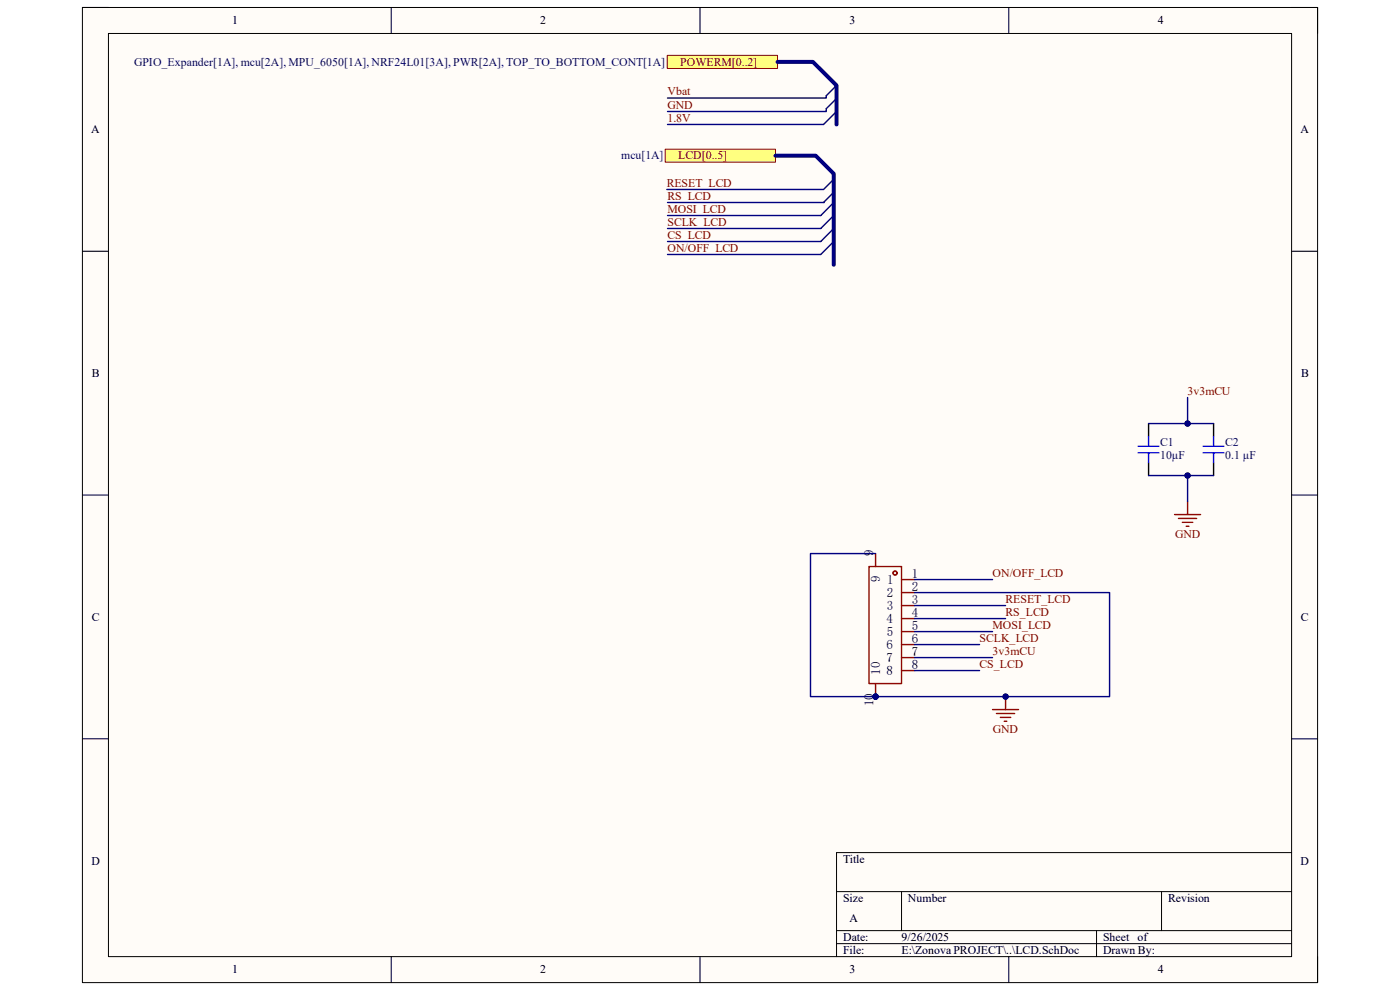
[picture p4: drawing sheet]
<svg xmlns="http://www.w3.org/2000/svg" width="297mm" height="210mm" viewBox="0 0 297 210" stroke-linecap="round" stroke-linejoin="round" font-family="sans-serif">
<path d="M17.5 1.6h262v206.8h-262z" fill-rule="evenodd" fill="#fffcf8"/>
<path d="M17.5 1.6h262v206.8h-262z" fill="none" stroke="#000" stroke-width=".21"/>
<path d="M23 7.1h251v195.8h-251z" fill-rule="evenodd" fill="#fffcf8"/>
<g fill="none" stroke="#000" stroke-width=".21">
<path d="M17.5 1.6h5.5M23 7.1h251v195.8h-251zM83 1.6v5.5M148.5 1.6v5.5M214 1.6v5.5M274 1.6h5.5v5.5M17.5 53.3h5.5M274 53.3h5.5M17.5 105h5.5M274 105h5.5M17.5 156.7h5.5M274 156.7h5.5"/>
<path d="M177.5 189.1h96.5M177.5 197.4h96.5M191.3 189.1v8.3M232.6 197.4v5.5M246.4 189.1v8.3M274 180.9h-96.5v22M83 202.9v5.5M148.5 202.9v5.5M177.5 200.2h96.5M214 202.9v5.5M279.5 202.9v5.5"/>
</g>
<path d="M141.1 31.6h23.4v2.8h-23.4z" fill-rule="evenodd" fill="#ffff80"/>
<path d="M141.1 31.6h23.4v2.8h-23.4z" fill="none" stroke="#800000" stroke-width=".21"/>
<path d="M176.9 38l-2.2 2.2M176.9 40.8l-2.2 2.2M176.9 43l-2.8 2.7M176.9 45.7l-2.8 2.8M176.9 48.5l-2.8 2.7M176.9 51.2l-2.8 2.8" fill="none" stroke="#000080" stroke-width=".3"/>
<path d="M243.7 89.9v2.7M243.7 98.1v2.8M257.5 89.9v2.7M257.5 98.1v2.8" fill="none" stroke="#000" stroke-width=".3"/>
<path d="M241.5 94.7h4.4M241.5 96.1h4.4M243.7 92.6v2.1M243.7 96.1v2M255.2 94.7h4.5M255.2 96.1h4.5M257.5 92.6v2.1M257.5 96.1v2" fill="none" stroke="#00f" stroke-width=".3"/>
<path d="M249.2 109.2h5.5M250 110h3.9M250.8 110.8h2.2M251.7 111.6h.5M251.9 106.4v2.8" fill="none" stroke="#800000" stroke-width=".3"/>
<circle cx="185.7" cy="147.8" r=".55" fill="#000080"/>
<circle cx="185.7" cy="147.8" r=".55" fill="none" stroke="#000080" stroke-width=".21"/>
<g fill="none" stroke="#a00000" stroke-width=".3">
<path d="M184.4 120.2h6.9v24.8h-6.9z"/>
<circle cx="189.9" cy="121.6" r=".41"/>
<circle cx="189.9" cy="121.6" r=".42"/>
</g>
<path d="M185.7 117.4v2.8M191.3 122.9h2.7M191.3 125.7h2.7M191.3 128.5h2.7M191.3 131.2h2.7M191.3 134h2.7M191.3 136.7h2.7M191.3 139.5h2.7M185.7 145v2.8M191.3 142.3h2.7" fill="none" stroke="#800" stroke-width=".3"/>
<circle cx="185.7" cy="147.8" r=".55" fill="#000080"/>
<circle cx="185.7" cy="147.8" r=".55" fill="none" stroke="#000080" stroke-width=".21"/>
<path d="M210.6 150.5h5.5M211.4 151.4h3.9M212.2 152.2h2.2M213.1 153h.5M213.3 147.8v2.7" fill="none" stroke="#800000" stroke-width=".3"/>
<circle cx="213.3" cy="147.8" r=".55" fill="#000080"/>
<circle cx="213.3" cy="147.8" r=".55" fill="none" stroke="#000080" stroke-width=".21"/>
<path d="M141.5 40.2h33.2M141.6 43h33.3M141.6 45.7h32.5M141.6 48.5h32.5M141.6 51.2h32.5M141.6 54h32.5M251.9 84.3v5.6" fill="none" stroke="#000080" stroke-width=".3"/>
<circle cx="251.9" cy="89.9" r=".55" fill="#000080"/>
<circle cx="251.9" cy="89.9" r=".55" fill="none" stroke="#000080" stroke-width=".21"/>
<path d="M251.9 100.9v5.5" fill="none" stroke="#000080" stroke-width=".3"/>
<circle cx="251.9" cy="100.9" r=".55" fill="#000080"/>
<circle cx="251.9" cy="100.9" r=".55" fill="none" stroke="#000080" stroke-width=".21"/>
<path d="M185.7 117.4h-13.8v30.4h13.8M194 122.9h16.6M194 128.5h19.3M194 131.2h19.3M194 134h16.6M194 136.7h13.8M194 139.5h16.6M194 142.3h13.8" fill="none" stroke="#000080" stroke-width=".3"/>
<circle cx="185.7" cy="147.8" r=".55" fill="#000080"/>
<circle cx="185.7" cy="147.8" r=".55" fill="none" stroke="#000080" stroke-width=".21"/>
<path d="M194 125.7h41.4v22.1h-49.7" fill="none" stroke="#000080" stroke-width=".3"/>
<circle cx="213.3" cy="147.8" r=".55" fill="#000080"/>
<circle cx="213.3" cy="147.8" r=".55" fill="none" stroke="#000080" stroke-width=".21"/>
<circle cx="185.7" cy="147.8" r=".55" fill="#000080"/>
<circle cx="185.7" cy="147.8" r=".55" fill="none" stroke="#000080" stroke-width=".21"/>
<path d="M243.7 100.9h13.8" fill="none" stroke="#000080" stroke-width=".3"/>
<circle cx="251.9" cy="100.9" r=".55" fill="#000080"/>
<circle cx="251.9" cy="100.9" r=".55" fill="none" stroke="#000080" stroke-width=".21"/>
<path d="M243.7 89.9h13.8" fill="none" stroke="#000080" stroke-width=".3"/>
<circle cx="251.9" cy="89.9" r=".55" fill="#000080"/>
<circle cx="251.9" cy="89.9" r=".55" fill="none" stroke="#000080" stroke-width=".21"/>
<path d="M164.5 33h8.5l3.9 3.9v19.3" fill="none" stroke="#000080" stroke-width=".85"/>
<path d="M141.6 11.7h23.4v2.8h-23.4z" fill-rule="evenodd" fill="#ffff80"/>
<path d="M141.6 11.7h23.4v2.8h-23.4z" fill="none" stroke="#800000" stroke-width=".21"/>
<path d="M177.5 18.1l-2.2 2.2v.5h-33.7M177.5 20.9l-2.2 2.2v.6h-33.7M177.5 23.7l-2.8 2.7h-33.1" fill="none" stroke="#000080" stroke-width=".3"/>
<path d="M165 13.1h7.5l5 5v8.3" fill="none" stroke="#000080" stroke-width=".85"/>
<g font-size="2.8">
<text x="185.3" y="118" transform="rotate(-90 185.3 118)">9</text>
<text x="186.7" y="123.4" transform="rotate(-90 186.7 123.4)">9</text>
<text x="188.2" y="123.9">1</text>
<text x="193.5" y="122.6">1</text>
<text x="193.5" y="125.3">2</text>
<text x="188.1" y="126.7">2</text>
<text x="188.1" y="129.4">3</text>
<text x="193.5" y="128.1">3</text>
<text x="193.5" y="130.8">4</text>
<text x="188" y="132.2">4</text>
<text x="188.1" y="137.7">6</text>
<text x="188.1" y="135">5</text>
<text x="193.5" y="133.6">5</text>
<text x="193.5" y="136.3">6</text>
<text x="186.7" y="143.1" transform="rotate(-90 186.7 143.1)">10</text>
<text x="188.1" y="140.5">7</text>
<text x="188.1" y="143.2">8</text>
<text x="193.5" y="139.1">7</text>
<text x="193.5" y="141.9">8</text>
<text x="185.3" y="149.8" transform="rotate(-90 185.3 149.8)">10</text>
</g>
<g font-size="2.5">
<text x="49.3" y="5.2">1</text>
<text x="114.6" y="5.2">2</text>
<text x="180.2" y="5.2">3</text>
<text x="245.6" y="5.2">4</text>
<text x="19.3" y="28.3">A</text>
<text x="275.9" y="28.3">A</text>
<text x="19.5" y="80">B</text>
<text x="276" y="80">B</text>
<text x="19.5" y="131.7">C</text>
<text x="276" y="131.7">C</text>
<text x="19.4" y="183.4">D</text>
<text x="178.9" y="183">Title</text>
<text x="275.9" y="183.4">D</text>
<text x="178.9" y="191.3">Size</text>
<text x="192.6" y="191.3">Number</text>
<text x="247.8" y="191.3">Revision</text>
<text x="180.2" y="195.5">A</text>
<text x="178.9" y="199.6">Date:</text>
<text x="178.9" y="202.4">File:</text>
<text x="191.3" y="199.6">9/26/2025</text>
<text x="191.3" y="202.4">E:\Zonova PROJECT\..\LCD.SchDoc</text>
<text x="234" y="202.4">Drawn By:</text>
<text x="234" y="199.6">Sheet</text>
<text x="241.4" y="199.6">of</text>
<text x="49.3" y="206.5">1</text>
<text x="114.6" y="206.5">2</text>
<text x="180.2" y="206.5">3</text>
<text x="245.6" y="206.5">4</text>
</g>
<g font-size="2.5" fill="#000080">
<text x="28.4" y="14">GPIO_Expander[1A], mcu[2A], MPU_6050[1A], NRF24L01[3A], PWR[2A], TOP_TO_BOTTOM_CONT[1A]</text>
<text x="131.8" y="33.8">mcu[1A]</text>
<text x="246.1" y="94.5">C1</text>
<text x="259.9" y="94.5">C2</text>
<text x="246.1" y="97.3">10µF</text>
<text x="259.9" y="97.3">0.1 µF</text>
</g>
<g font-size="2.5" fill="#800000">
<text x="144.3" y="14">POWERM[0..2]</text>
<text x="141.6" y="20.2">Vbat</text>
<text x="141.6" y="23.1">GND</text>
<text x="141.6" y="25.9">1.8V</text>
<text x="143.9" y="33.8">LCD[0..5]</text>
<text x="141.4" y="39.6">RESET_LCD</text>
<text x="141.6" y="45.2">MOSI_LCD</text>
<text x="141.6" y="47.9">SCLK_LCD</text>
<text x="141.6" y="42.4">RS_LCD</text>
<text x="141.6" y="50.7">CS_LCD</text>
<text x="141.6" y="53.4">ON/OFF_LCD</text>
<text x="251.9" y="83.8">3v3mCU</text>
<text x="249.3" y="114.1">GND</text>
<text x="210.6" y="122.4">ON/OFF_LCD</text>
<text x="213.3" y="130.7">RS_LCD</text>
<text x="213.3" y="127.9">RESET_LCD</text>
<text x="207.8" y="136.2">SCLK_LCD</text>
<text x="210.6" y="133.4">MOSI_LCD</text>
<text x="207.8" y="141.7">CS_LCD</text>
<text x="210.6" y="138.9">3v3mCU</text>
<text x="210.7" y="155.5">GND</text>
</g>
</svg>
